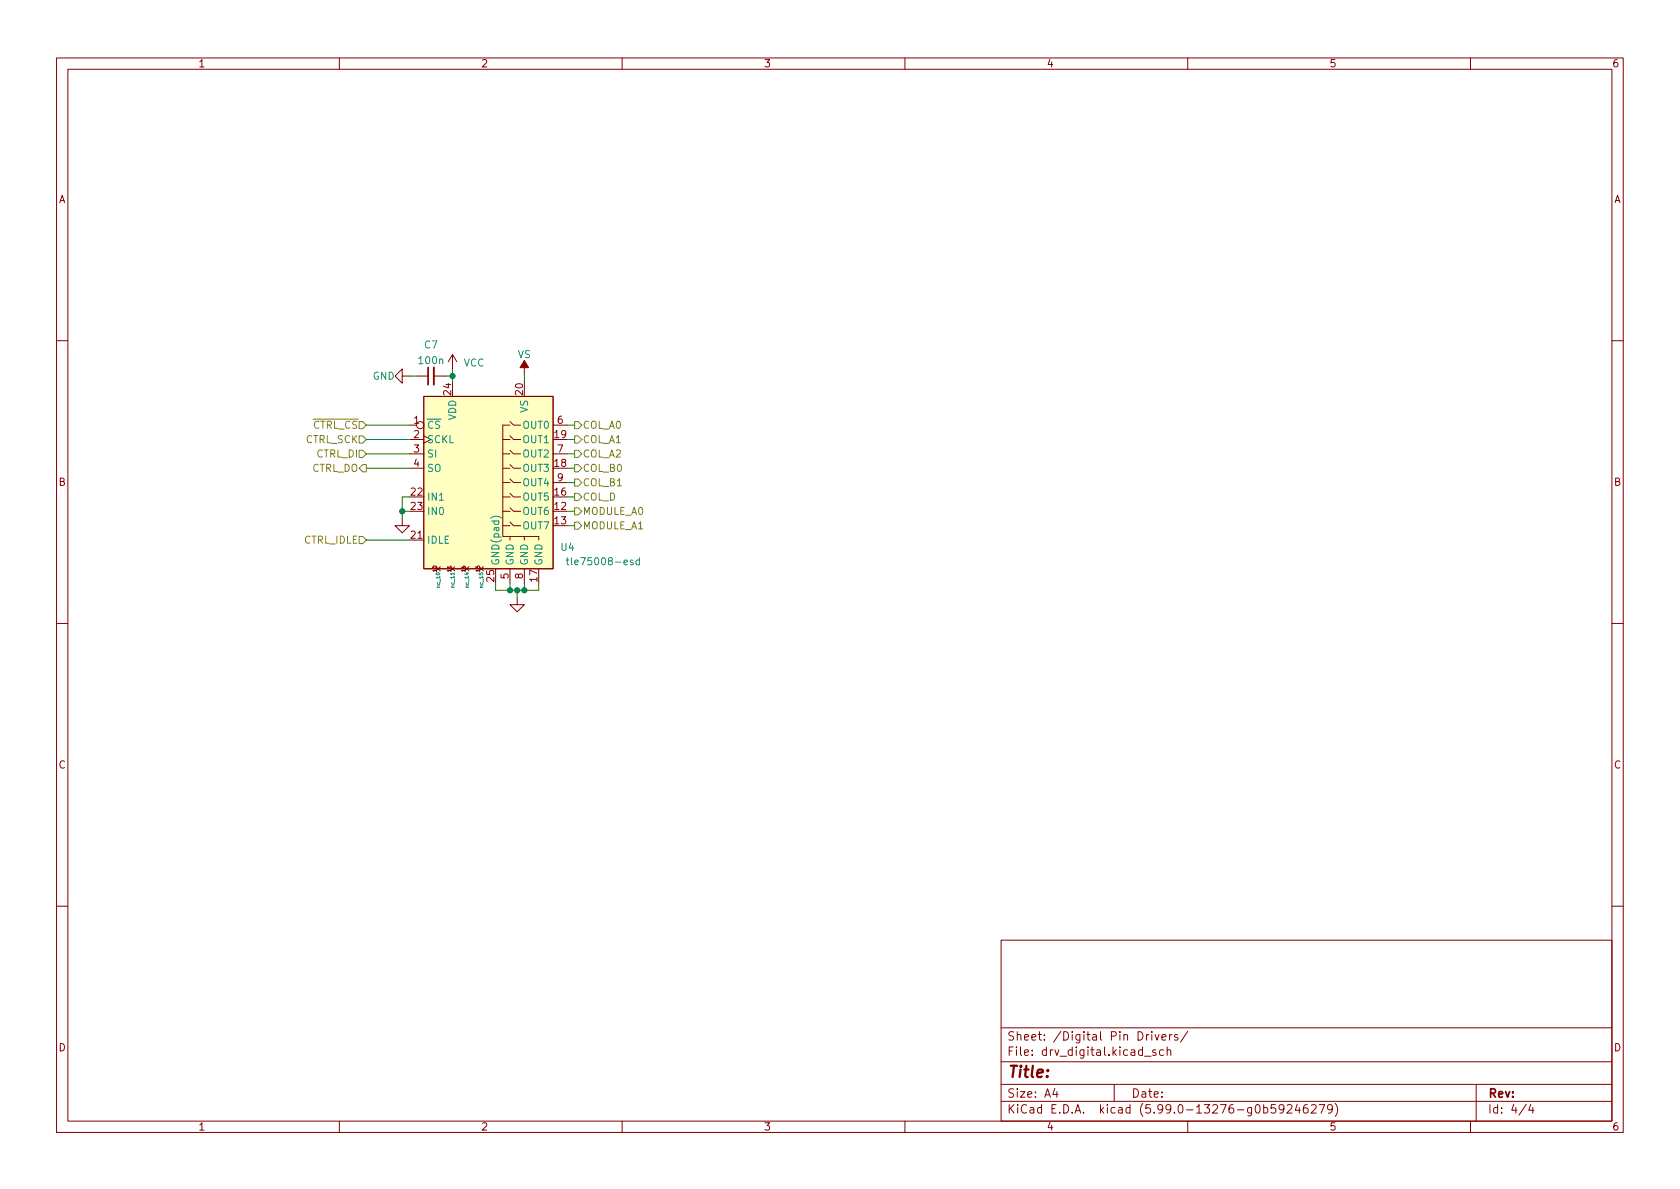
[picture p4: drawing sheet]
<svg xmlns="http://www.w3.org/2000/svg" width="297mm" height="210mm" viewBox="0 0 297 210" stroke-linecap="round" stroke-linejoin="round" font-family="sans-serif">
<g fill="none" stroke="#840000" stroke-width=".18">
<path d="M10 10.2h277v190.1h-277zM12 12.2h273v186.1h-273zM60 10.2v2M110 10.2v2M160 10.2v2M210 10.2v2M260 10.2v2M10 60.2h2M71.1 66.5v-1.3l-1.3 1.3 1.3 1.3v-1.3h1.3M72.4 77.7h2.5M72.4 75.2h1.3M73.7 66.5h2"/>
<path d="M74.9 70.1h22.9v30.5h-22.9zM76.7 66.5h2M80 62.7l-.8 1.3M80 62.7v2.5M80 62.7l.8 1.3M88.9 77.7h1.3M90.2 75.2h-1.3v19.7h1.3M90.2 79.6l.6 .7h1.3M90.2 77.1l.6 .6h1.3M90.2 74.5l.6 .7h1.3M92.7 63.7v2.6M97.8 75.2h2.5"/>
<path d="M285 60.2h2M71.1 91.7v1.3h1.3l-1.3 1.2-1.3-1.2h1.3M72.4 82.8h2.5M72.4 80.3h2.5M72.4 95.5h2.5M88.9 93h1.3M88.9 90.4h1.3M88.9 87.9h1.3M88.9 85.3h1.3M88.9 82.8h1.3M88.9 80.3h1.3M90.2 94.9h2.5v.6"/>
<path d="M90.2 92.3l.6 .7h1.3M90.2 89.8l.6 .6h1.3M90.2 87.2l.6 .7h1.3M90.2 84.7l.6 .6h1.3M90.2 82.2l.6 .6h1.3M90.2 94.9v.6M92.7 94.9h2.5v.6M97.8 85.3h2.5M97.8 80.3h2.5M10 110.2h2M77.1 100.2l.8 .8M77.9 100.2l-.8 .8"/>
<path d="M79.6 100.2l.8 .8M80.4 100.2l-.8 .8M82.2 100.2l.7 .8M82.9 100.2l-.7 .8M84.7 100.2l.8 .8M85.5 100.2l-.8 .8M90.2 100.6v2.5M91.4 105.7v1.2h1.3l-1.3 1.3-1.2-1.3h1.2M92.7 100.6v2.5M285 110.2h2M10 160.2h2M177 166.3h108v32h-108z"/>
<path d="M285 160.2h2M60 198.3v2M110 198.3v2M160 198.3v2M177 194.8h108M177 191.8h108M177 187.8h108M177 181.8h108M186.5 192.5l-.4 1h1M186.9 193v1M197 191.8v3M202.4 186.8h1.1"/>
<path d="M203.1 182.9l-.2 .1-.2 .2M203.6 182.4v.2M203.6 182.9v1M204.2 182.9l.4 1 .3-1M204.4 185.7l-.4-.1-.2 .2 .1 .3 .5 .1v.4h-.6M205.4 183.4l.7-.1v-.3l-.5-.1-.2 .2 .1 .8h.6M205.7 185.7l-.4-.1-.3 .3v.4l.1 .3h.6M206.4 185.8l.2-.2 .3 .1 .1 .9M206.4 185.1v1.5M206.8 182.9v1M207.2 182.9l-.3 .1-.1 .2M208.2 183l-.3-.1-.3 .2 .1 .3 .5 .1v.4h-.6"/>
<path d="M210 198.3v2M210 182.4l-1.3 1.9M225.5 195.3h-.7l-.1 .7 .2-.1 .5 .1 .2 .2-.1 .5-.2 .1-.6-.1M227 196l-.3 .3h-.3l-.3-.3 .2-.6 .4-.1 .2 .2a.99 .99 0 0 1-.3 1.3h-.3M227.6 195.5l.5-.2 .3 .2v.3l-.9 1h.9M229.4 195.3l-.4 1h.9M229.7 195.8v1M231.1 195.3a.59 .59 0 0 0-.7 .7v.5l.2 .3h.4l.2-.1 .1-.5-.2-.2-.4-.1-.3 .3M231.9 195.5l.5-.2 .2 .2 .1 .3-.9 1h.9M233.2 195.3h1l-.6 1.5M235.6 196l-.3 .3h-.3l-.3-.3 .2-.6 .4-.1 .2 .2a.99 .99 0 0 1-.4 1.3h-.2M236.1 195.1a1.72 1.72 0 0 1 0 2.3"/>
<path d="M260 198.3v2M261 191.8v6.5M269.9 195.3l-1.3 1.9M270.6 195.3l-.3 1h.9M271 195.8v1"/>
<circle cx="74.3" cy="75.2" r=".63"/>
</g>
<path d="M76.7 65v3" fill="none" stroke="#840000" stroke-width=".33"/>
<path d="M75.7 65v3" fill="none" stroke="#840000" stroke-width=".3"/>
<path d="M92.7 63.7l.8 1.3h-1.6z" fill="#840000" stroke="#840000" stroke-width=".18"/>
<path d="M74.9 70.1h22.9v30.5h-22.9z" fill="#ffffc2" stroke="#ffffc2" stroke-width=".18"/>
<path d="M86.8 91.6a1.46 1.46 0 0 1 1.9 0M100.1 99h.5M100.3 98.6v1.1l.3 .2M113.1 99.1l-.4-.1-.2 .3 .1 .5h.5M113.1 98.6v1.3" fill="none" stroke="#008484" stroke-width=".18"/>
<g fill="none" stroke="#848400" stroke-width=".18">
<path d="M63.5 77.1h.6l.7 .6-.7 .7h-.6zM63.5 79.6h.6l.7 .7-.7 .6h-.6zM63.5 74.5h.6l.7 .7-.7 .6h-.6zM101.6 79.6h.6l.7 .7-.7 .6h-.6zM101.6 77.1h.6l.7 .6-.7 .7h-.6zM101.6 74.5h.6l.7 .7-.7 .6h-.6zM63.5 94.9h.6l.7 .6-.7 .6h-.6zM64.1 82.2h.7v1.2h-.7l-.6-.6zM101.6 82.2h.6l.7 .6-.7 .6h-.6zM101.6 92.3h.6l.7 .7-.7 .6h-.6zM101.6 89.8h.6l.7 .6-.7 .7h-.6zM101.6 84.7h.6l.7 .6-.7 .7h-.6z"/>
<path d="M101.6 87.2h.6l.7 .7-.7 .6h-.6z"/>
</g>
<g fill="none" stroke="#008400" stroke-width=".18">
<path d="M64.8 75.2h7.6M64.8 77.7h7.6M72.4 66.5h1.3M78.7 66.5h1.3M80 65.2v2.4M92.7 66.3v1.3M100.3 75.2h1.3M100.3 77.7h1.3M64.8 80.3h7.6M64.8 95.5h7.6M64.8 82.8h7.6M71.1 90.4h1.3"/>
<path d="M72.4 87.9h-1.3v3.8M100.3 85.3h1.3M100.3 87.9h1.3M100.3 90.4h1.3M100.3 80.3h1.3M100.3 82.8h1.3M100.3 93h1.3M87.6 103.1v1.3h7.6v-1.3M90.2 103.1v1.3M91.4 104.4v1.3M92.7 103.1v1.3"/>
</g>
<g fill="#008400" stroke="#008400" stroke-width=".18">
<circle cx="92.7" cy="104.4" r=".46"/>
<circle cx="90.2" cy="104.4" r=".46"/>
<circle cx="91.4" cy="104.4" r=".46"/>
<circle cx="71.1" cy="90.4" r=".46"/>
<circle cx="80" cy="66.5" r=".46"/>
</g>
<text font-size="2.8" fill="#840000" x="178" y="190.6">Title:</text>
<g font-size="2.1" fill="#840000">
<text x="178" y="184">Sheet: /Digital Pin Drivers/</text>
<text x="178" y="186.7">File: drv_digital.kicad_sch</text>
<text x="178" y="196.9">KiCad E.D.A. kicad (5.99.0-13276-g0b59246279)</text>
<text x="178" y="194.1">Size: A4</text>
<text x="200" y="194.1">Date:</text>
<text x="263" y="194.1">Rev:</text>
<text x="263" y="196.9">Id: 4/4</text>
</g>
<g font-size="1.8" fill="#840000">
<text x="35" y="11.9">1</text>
<text x="85" y="11.9">2</text>
<text x="135" y="11.9">3</text>
<text x="185" y="11.9">4</text>
<text x="235" y="11.9">5</text>
<text x="285" y="11.9">6</text>
<text x="10.3" y="35.9">A</text>
<text x="285.3" y="35.9">A</text>
<text x="79.8" y="69.8" transform="rotate(-90 79.8 69.8)">24</text>
<text x="92.5" y="69.8" transform="rotate(-90 92.5 69.8)">20</text>
<text x="73.2" y="74.9">1</text>
<text x="73.2" y="77.5">2</text>
<text x="98.1" y="77.5">19</text>
<text x="98.6" y="74.9">6</text>
<text x="73.2" y="80">3</text>
<text x="73.2" y="82.5">4</text>
<text x="98.1" y="82.5">18</text>
<text x="98.6" y="80">7</text>
<text x="10.3" y="85.9">B</text>
<text x="72.7" y="87.6">22</text>
<text x="98.1" y="87.6">16</text>
<text x="98.6" y="85.1">9</text>
<text x="285.3" y="85.9">B</text>
<text x="72.7" y="95.2">21</text>
<text x="72.7" y="90.2">23</text>
<text x="98.1" y="90.2">12</text>
<text x="98.1" y="92.7">13</text>
<text x="87.4" y="102.8" transform="rotate(-90 87.4 102.8)">25</text>
<text x="89.9" y="102.3" transform="rotate(-90 89.9 102.3)">5</text>
<text x="92.5" y="102.3" transform="rotate(-90 92.5 102.3)">8</text>
<text x="95" y="102.8" transform="rotate(-90 95 102.8)">17</text>
<text x="10.3" y="135.9">C</text>
<text x="285.3" y="135.9">C</text>
<text x="10.3" y="185.9">D</text>
<text x="285.3" y="185.9">D</text>
<text x="35" y="199.9">1</text>
<text x="85" y="199.9">2</text>
<text x="135" y="199.9">3</text>
<text x="185" y="199.9">4</text>
<text x="235" y="199.9">5</text>
<text x="285" y="199.9">6</text>
</g>
<g font-size="1.8" fill="#008484">
<text x="74.2" y="64.4">100n</text>
<text x="75.1" y="61.6">C7</text>
<text x="82" y="64.8">VCC</text>
<text x="91.5" y="63.3">VS</text>
<text x="65.9" y="67.1">GND</text>
<text x="75.4" y="75.8">~{CS}</text>
<text x="80.6" y="74.3" transform="rotate(-90 80.6 74.3)">VDD</text>
<text x="92.6" y="75.8">OUT0</text>
<text x="93.3" y="73" transform="rotate(-90 93.3 73)">VS</text>
<text x="75.4" y="78.4">SCKL</text>
<text x="75.4" y="80.9">SI</text>
<text x="75.4" y="83.4">SO</text>
<text x="92.6" y="83.4">OUT3</text>
<text x="92.6" y="78.4">OUT1</text>
<text x="92.6" y="80.9">OUT2</text>
<text x="75.4" y="88.5">IN1</text>
<text x="92.6" y="88.5">OUT5</text>
<text x="92.6" y="86">OUT4</text>
<text x="75.4" y="91.1">IN0</text>
<text x="92.6" y="91.1">OUT6</text>
<text x="92.6" y="93.6">OUT7</text>
<text x="75.4" y="96.1">IDLE</text>
<text x="88.3" y="100.1" transform="rotate(-90 88.3 100.1)">GND(pad)</text>
<text x="90.8" y="100.1" transform="rotate(-90 90.8 100.1)">GND</text>
<text x="93.3" y="100.1" transform="rotate(-90 93.3 100.1)">GND</text>
<text x="95.9" y="100.1" transform="rotate(-90 95.9 100.1)">GND</text>
<text x="99.2" y="97.4">U4</text>
<text x="101.4" y="99.9">tle75008-esd</text>
</g>
<g font-size="1.8" fill="#848400">
<text x="53.9" y="75.8">~{CTRL_CS}</text>
<text x="103" y="75.8">COL_A0</text>
<text x="54" y="78.4">CTRL_SCK</text>
<text x="55" y="83.4">CTRL_DO</text>
<text x="55.9" y="80.9">CTRL_DI</text>
<text x="103" y="83.4">COL_B0</text>
<text x="103" y="80.9">COL_A2</text>
<text x="103" y="78.4">COL_A1</text>
<text x="103" y="86">COL_B1</text>
<text x="103" y="88.5">COL_D</text>
<text x="103" y="93.6">MODULE_A1</text>
<text x="103" y="91.1">MODULE_A0</text>
<text x="53.7" y="96.1">CTRL_IDLE</text>
</g>
<g font-size=".9" fill="#840000">
<text x="77.2" y="101.1" transform="rotate(-90 77.2 101.1)">10</text>
<text x="79.8" y="101.1" transform="rotate(-90 79.8 101.1)">11</text>
<text x="82.3" y="101.1" transform="rotate(-90 82.3 101.1)">14</text>
<text x="84.8" y="101.1" transform="rotate(-90 84.8 101.1)">15</text>
</g>
<g font-size=".9" fill="#008484">
<text x="77.8" y="103.7" transform="rotate(-90 77.8 103.7)">nc_10</text>
<text x="80.3" y="103.7" transform="rotate(-90 80.3 103.7)">nc_11</text>
<text x="82.9" y="103.7" transform="rotate(-90 82.9 103.7)">nc_14</text>
<text x="85.4" y="103.7" transform="rotate(-90 85.4 103.7)">nc_15</text>
</g>
</svg>
